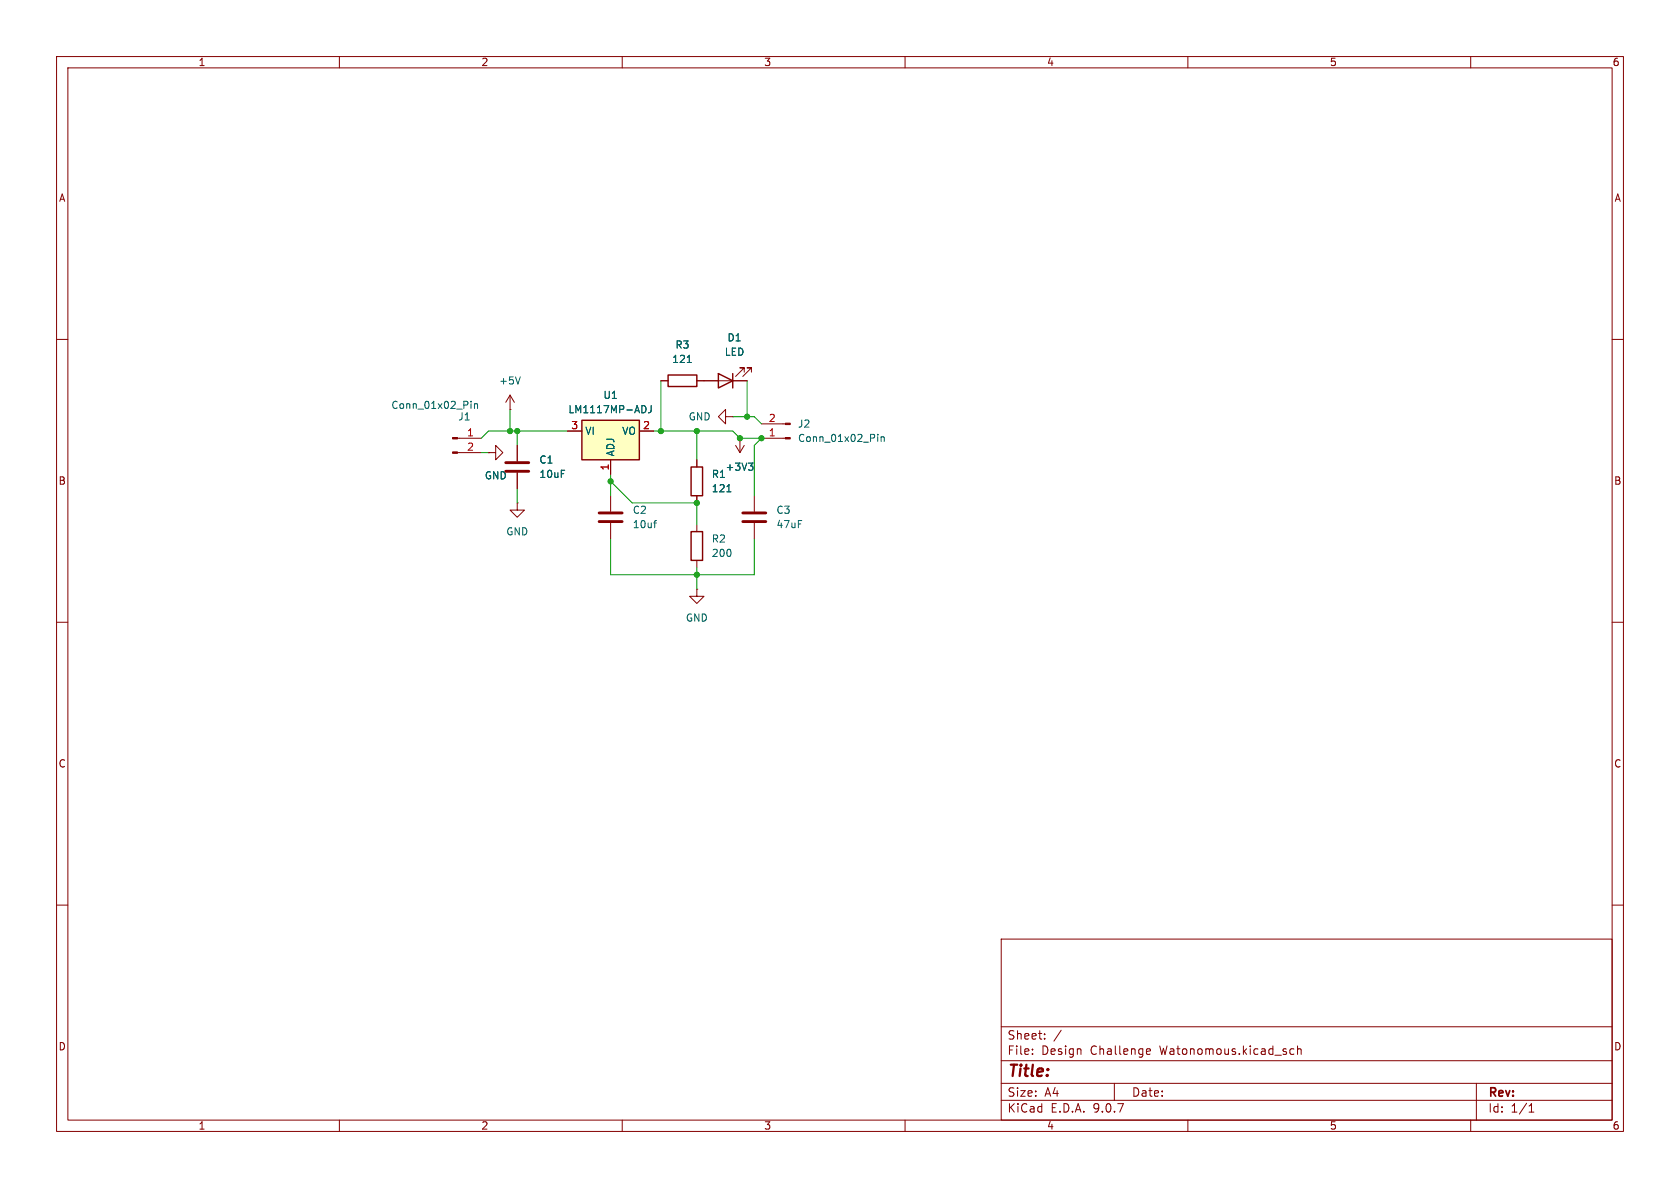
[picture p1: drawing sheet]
<svg xmlns="http://www.w3.org/2000/svg" width="297mm" height="210mm" viewBox="0 0 297 210" stroke-linecap="round" stroke-linejoin="round" font-family="sans-serif">
<g fill="none" stroke="#840000" stroke-width=".18">
<path d="M10 10h277v190h-277zM12 12h273v186h-273zM60 10v2M110 10v2M160 10v2M210 10v2M260 10v2M10 60h2M80.9 77.5h4.2M90.2 72.4h.1M90.2 69.9l-.8 1.2M90.2 69.9l.7 1.2"/>
<path d="M90.2 69.9v2.5M91.4 78.7v2.8M116.8 67.3h1.3M123.2 67.3h8.9M128.3 73.7v-1.3l-1.3 1.3 1.3 1.2v-1.2h1.2M129.5 73.7h.1M131.6 65.8v-.8h-.8h.8l-1.6 1.5M132.8 65.8v-.8h-.7h.7l-1.5 1.5M285 60h2M80.9 80h4.2M86.4 80h1.2v-1.3l1.3 1.3-1.3 1.3v-1.3M86.4 80h.1"/>
<path d="M91.4 88.9v1.3h1.3l-1.3 1.2-1.2-1.2h1.2M91.4 88.9h.1M91.4 83.6v2.8M107.9 87.6v2.8M107.9 92.5v2.8M10 110h2M285 110h2M10 160h2M177 166h108v32h-108zM285 160h2M60 198v2M110 198v2"/>
<path d="M160 198v2M177 194.5h108M177 191.5h108M177 187.5h108M177 181.5h108M182.5 186.3v.1M182.5 185.5v.1M184.7 183.6v.1M184.7 182.8v.1M187.6 182.1l-1.3 2M197 191.5v3M202.7 186.3h.6"/>
<path d="M202.7 185.5l.5-.1 .2 .4-.7 .1M210 198v2M228.7 185.5l-.4-.1-.3 .3v.4l.2 .2h.5M229.4 185.5l.2-.1 .4 .1v.9M229.4 184.9v1.5M260 198v2M261 191.5v6.5M270.3 196.6h.9M270.3 195.5l.4-.4v1.5"/>
</g>
<path d="M83.3 70.9v.2M83.3 71.4v.8M83.9 71.4v.8M83.9 71.5l.2-.1h.3v.8M92 66.6l-.4 1.3M121.5 64.1h.7M115.6 92.4h.4M116 92l-.2 .1" fill="none" stroke="#006464" stroke-width=".18"/>
<path d="M89.4 81.8h4.1M89.4 83.3h4.1M105.9 90.7h4.1M105.9 92.2h4.1" fill="none" stroke="#840000" stroke-width=".51"/>
<g fill="#840000" stroke="#840000" stroke-width=".18">
<path d="M80 77.3h.9v.3h-.9z"/>
<path d="M80 79.9h.9v.2h-.9z"/>
</g>
<path d="M118.1 66.3h5.1v2h-5.1zM127 66l2.5 1.3-2.5 1.3zM129.5 66v2.6" fill="none" stroke="#840000" stroke-width=".25"/>
<path d="M102.9 74.3h10.1v7h-10.1z" fill="#ffffc2"/>
<path d="M102.9 74.3h10.1v7h-10.1zM122.2 82.6h2v5h-2zM122.2 94h2v5.1h-2z" fill="none" stroke="#840000" stroke-width=".25"/>
<g fill="none" stroke="#840000" stroke-width=".18">
<path d="M91.4 78.7v2.8M100.3 76.2h2.6M113 76.2h2.6M116.8 67.3h1.3M123.2 67.3h3.8M129.5 67.3h2.6M130 78.7l.8 1.3M130.8 77.5h.1M130.8 77.5v2.5M131.6 78.7l-.8 1.3M134.6 77.5h4.2M134.6 74.9h4.2"/>
<path d="M86.4 80h.1M91.4 83.6v2.8M107.9 81.3v2.5M123.2 81.3v1.3M123.2 87.6v1.3M123.2 92.7v1.3M123.2 99.1v1.2M133.3 87.6v2.8M133.3 92.5v2.8M123.2 104.1v1.3h1.3l-1.3 1.3-1.3-1.3h1.3M123.2 104.1h.1"/>
</g>
<path d="M113.8 71.7a.68 .68 0 0 1 .4 .6 .68 .68 0 0 1-.4 .7M115.1 71.7v.9a.41 .41 0 0 1-.5 .4M121.5 64.1h.7M155.2 76.8v.1M155.2 77.2v.8M155.8 77.2v.8M155.8 77.3l.2-.1 .3 .1v.7M128.5 86.9h.7M132.3 81.9h.8l-.4 .4M132.9 82.3l.2 .3v.3l-.2 .2" fill="none" stroke="#006464" stroke-width=".18"/>
<g fill="#840000" stroke="#840000" stroke-width=".18">
<path d="M138.8 77.3h.9v.3h-.9z"/>
<path d="M138.8 74.8h.9v.3h-.9z"/>
</g>
<path d="M131.3 90.7h4.1M131.3 92.2h4.1" fill="none" stroke="#840000" stroke-width=".51"/>
<g fill="none" stroke="#009600" stroke-width=".18">
<path d="M90.2 72.4v3.8M91.4 76.2v2.5M100.3 76.2h-13.9l-1.3 1.3M115.6 76.2h13.9l1.3 1.3h3.8l-1.3 1.2v8.9M116.8 67.3v8.9M123.2 76.2v5.1M129.5 73.7h3.8l1.3 1.2M132.1 67.3v6.4M85.1 80h1.3M91.4 86.4v2.5M107.9 83.8v3.8M107.9 95.3v6.3h25.4v-6.3"/>
<path d="M107.9 85.1l3.9 3.8h11.4v3.8M123.2 100.3v3.8"/>
</g>
<g fill="#009600" stroke="#009600" stroke-width=".18">
<circle cx="116.8" cy="76.2" r=".46"/>
<circle cx="91.4" cy="76.2" r=".46"/>
<circle cx="90.2" cy="76.2" r=".46"/>
<circle cx="107.9" cy="85.1" r=".46"/>
<circle cx="123.2" cy="88.9" r=".46"/>
<circle cx="134.6" cy="77.5" r=".46"/>
<circle cx="132.1" cy="73.7" r=".46"/>
<circle cx="123.2" cy="76.2" r=".46"/>
<circle cx="123.2" cy="101.6" r=".46"/>
<circle cx="130.8" cy="77.5" r=".46"/>
</g>
<text font-size="2.8" fill="#840000" x="178" y="190.9">Title:</text>
<g font-size="2.1" fill="#840000">
<text x="178" y="184">Sheet:</text>
<text x="178" y="186.7">File:</text>
<text x="184.1" y="186.7">Design</text>
<text x="192.8" y="186.7">Challenge</text>
<text x="205.2" y="186.7">Watonomous.kicad_sch</text>
<text x="178" y="196.9">KiCad</text>
<text x="178" y="194.1">Size:</text>
<text x="184.7" y="194.1">A4</text>
<text x="185.7" y="196.9">E.D.A.</text>
<text x="193.3" y="196.9">9.0.7</text>
<text x="200" y="194.1">Date:</text>
<text x="263" y="194.3">Rev:</text>
<text x="263" y="196.9">Id:</text>
<text x="267.1" y="196.9">1/1</text>
</g>
<g font-size="1.8" fill="#840000">
<text x="35" y="11.9">1</text>
<text x="85" y="11.9">2</text>
<text x="135" y="11.9">3</text>
<text x="185" y="11.9">4</text>
<text x="235" y="11.9">5</text>
<text x="285" y="11.9">6</text>
<text x="10.3" y="35.9">A</text>
<text x="285.3" y="35.9">A</text>
<text x="10.3" y="85.9">B</text>
<text x="285.3" y="85.9">B</text>
<text x="10.3" y="135.9">C</text>
<text x="285.3" y="135.9">C</text>
<text x="10.3" y="185.9">D</text>
<text x="285.3" y="185.9">D</text>
<text x="35" y="199.9">1</text>
<text x="85" y="199.9">2</text>
<text x="135" y="199.9">3</text>
<text x="185" y="199.9">4</text>
<text x="235" y="199.9">5</text>
<text x="285" y="199.9">6</text>
</g>
<g font-size="1.8" fill="#006464">
<text x="118.7" y="64.4">121</text>
<text x="119.3" y="61.8">R3</text>
<text x="128" y="63.1">LED</text>
<text x="128.5" y="60.6">D1</text>
<text x="88.1" y="68.2">+5V</text>
<text x="106.6" y="70.7">U1</text>
<text x="69.1" y="72.5">Conn_01x02_Pin</text>
<text x="80.9" y="74.5">J1</text>
<text x="100.4" y="73.3">LM1117MP-ADJ</text>
<text x="103.4" y="77.1">VI</text>
<text x="109.9" y="77.1">VO</text>
<text x="121.6" y="74.5">GND</text>
<text x="141" y="75.8">J2</text>
<text x="95.3" y="82.1">C1</text>
<text x="108.8" y="80.8" transform="rotate(-90 108.8 80.8)">ADJ</text>
<text x="128.2" y="83.4">+3V3</text>
<text x="141" y="78.3">Conn_01x02_Pin</text>
<text x="85.6" y="84.9">GND</text>
<text x="95.3" y="84.7">10uF</text>
<text x="125.7" y="84.7">R1</text>
<text x="125.7" y="87.2">121</text>
<text x="89.4" y="94.8">GND</text>
<text x="111.8" y="91">C2</text>
<text x="111.8" y="93.6">10uf</text>
<text x="137.2" y="91">C3</text>
<text x="137.2" y="93.6">47uF</text>
<text x="125.7" y="96.1">R2</text>
<text x="125.7" y="98.7">200</text>
<text x="121.2" y="110.1">GND</text>
</g>
<g font-size="1.8" fill="#a90000">
<text x="82.5" y="77.2">1</text>
<text x="100.9" y="75.9">3</text>
<text x="113.6" y="75.9">2</text>
<text x="135.8" y="77.2">1</text>
<text x="135.8" y="74.7">2</text>
<text x="82.5" y="79.8">2</text>
<text x="107.7" y="83.3" transform="rotate(-90 107.7 83.3)">1</text>
</g>
</svg>
